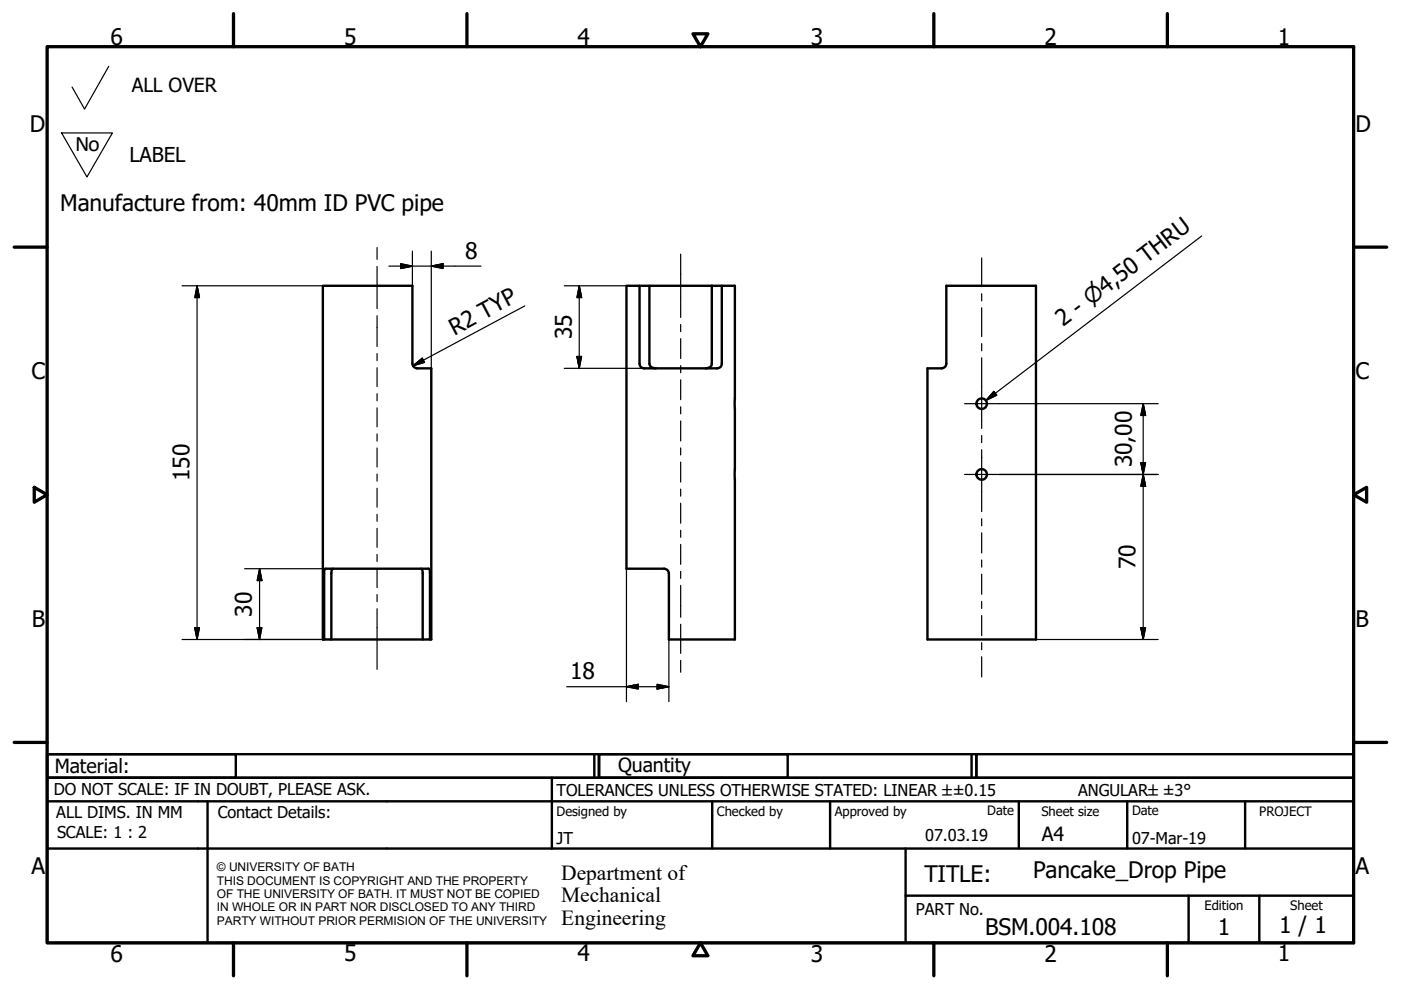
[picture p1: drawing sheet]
<svg xmlns="http://www.w3.org/2000/svg" width="297mm" height="210mm" viewBox="0 0 297 210" stroke-linecap="round" stroke-linejoin="round" font-family="sans-serif">
<!-- layer: Visible (ISO) -->
<g fill="none" stroke="#000" stroke-width=".51">
<path d="M135.6 60.6h-2.8v60h8a1.01 1.01 0 0 1 1 1v14h14v-75h-2.8M137.7 60.6h13.2M150.9 60.6h2.1v16.5l-.2 .6-.7 .4h-15.5l-.7-.3-.3-.7v-16.5h2.1v16.7a1.15 1.15 0 0 0 1.3 .8M150.9 60.6v16.7a1.21 1.21 0 0 1-1.3 .8M200.6 60.6h19v75h-23v-57.5h3l.7-.3 .3-.5zM68.7 135.6h-.2v-75h18.9l.1 16.7 .3 .5 .6 .3h3v57.5h-.2M70.3 135.6h19.3M70.6 120.6l-.3 .3v.7v14h-1.6v-14.4l.3-.6 22 .1 .2 .9v14h-1.6v-14l-.1-.7-.2-.3"/>
<circle cx="208.1" cy="85.6" r="1.13"/>
<circle cx="208.1" cy="100.6" r="1.13"/>
</g>
<!-- layer: Border (ISO) -->
<g fill="none" stroke="#000" stroke-width=".7">
<path d="M10 9.9h277v190h-277zM49.5 2.9v7M99 2.9v7M146.9 7.2h3.2l-1.6 2.7zM198 2.9v7M247.5 2.9v7M3 52.4h7M287 52.4h7M7.3 103.3l2.7 1.6-2.7 1.6zM287 104.9l2.8-1.6v3.2zM3 157.4h7M287 157.4h7"/>
<path d="M49.5 199.9v7M99 199.9v7M148.5 199.9l1.6 2.7h-3.2zM198 199.9v7M247.5 199.9v7"/>
</g>
<!-- layer: Title (ISO) -->
<g fill="none" stroke="#000" stroke-width=".51">
<path d="M10 159.9h40v5h-40zM10 159.9h117v5h-117zM126 159.9v5M127 159.9h40v5h-40zM127 159.9h80v5h-80zM206 159.9v5M207 159.9h80v5h-80zM10 169.9v-5h277v5M10 169.9h277v30h-277zM10 179.9h277M44 169.9v30M117 164.9v15"/>
<path d="M151 169.9v10M176 169.9v10M192 179.9v20M216 169.9v10M239 169.9v10M264 169.9v10M192 189.9h95M252 189.9v10M267 189.9v10"/>
</g>
<!-- layer: Sketch Geometry (ISO) -->
<path d="M23.1 14.1l-5.2 9-2.6-4.6M13.1 28.2h10.7l-5.4 9.3zM79.9 56.5v8.9M144.3 132.4v6.1" fill="none" stroke="#000" stroke-width=".25"/>
<!-- layer: Dimension (ISO) -->
<g fill="none" stroke="#000" stroke-width=".25">
<path d="M82.4 56.4h19.6M84.9 55.9l2.5 .5-2.5 .5zM87.4 53.2v7.4M91.4 56.4l2.5-.5v1zM91.4 53.2v24.9M38.6 60.6h29.9M41.8 60.6l.5 2.5h-1zM41.8 60.6v75M87.6 77.6l1.9-1.7 .5 .9zM111.3 64.9l-23.7 12.7M119.6 60.6h13.2M119.6 78.1h17"/>
<path d="M122.3 75.6h1l-.5 2.5zM122.8 60.6l.5 2.5h-1zM122.8 60.6v17.5M211.8 85.6h33.8M241.9 98.1h1l-.5 2.5zM242.4 85.6l.5 2.5h-1zM242.4 85.6v50M211.8 100.6h33.8M242.4 100.6l.5 2.5h-1zM38.6 135.6h31.3M41.3 133.1h1l-.5 2.5zM51.9 120.6h17.1"/>
<path d="M54.5 133.1h1l-.5 2.5zM55 120.6l.5 2.5h-1zM55 120.6v15M132.8 120.6v28.2M141.8 135.6v13.2M219.6 135.6h26M241.9 133.1h1l-.5 2.5zM120.1 145.6h21.7M132.8 145.6l2.5-.5v1zM139.3 145.1l2.5 .5-2.5 .5z"/>
</g>
<g fill="#000" stroke="#000" stroke-width=".25">
<path d="M84.9 56.9l2.5-.5zM84.9 55.9l2.5 .5-2.5 .5zM91.4 56.4l2.5-.5zM91.4 56.4l2.5-.5v1zM41.8 60.6l.5 2.5zM41.8 60.6l.5 2.5h-1zM87.6 77.6l1.9-1.7zM87.6 77.6l1.9-1.7 .5 .9zM122.3 75.6l.5 2.5zM122.3 75.6h1l-.5 2.5zM122.8 60.6l.5 2.5zM122.8 60.6l.5 2.5h-1z"/>
<path d="M241.9 98.1l.5 2.5zM241.9 98.1h1l-.5 2.5zM242.4 85.6l.5 2.5zM242.4 85.6l.5 2.5h-1zM242.4 100.6l.5 2.5zM242.4 100.6l.5 2.5h-1zM41.3 133.1l.5 2.5zM41.3 133.1h1l-.5 2.5zM54.5 133.1l.5 2.5zM54.5 133.1h1l-.5 2.5zM55 120.6l.5 2.5zM55 120.6l.5 2.5h-1z"/>
<path d="M241.9 133.1l.5 2.5zM241.9 133.1h1l-.5 2.5zM132.8 145.6l2.5-.5zM132.8 145.6l2.5-.5v1zM139.3 146.1l2.5-.5zM139.3 145.1l2.5 .5-2.5 .5z"/>
</g>
<!-- layer: Center Mark (ISO) -->
<path d="M204.5 85.6h7.3M204.5 100.6h7.3" fill="none" stroke="#000" stroke-width=".25"/>
<!-- layer: Centerline (ISO) -->
<g fill="none" stroke="#000" stroke-width=".25">
<path d="M79.9 52.5v2.5M144.3 53.9v13.4M208.1 54.7v6.1M79.9 66.9v6.6M79.9 75v1.5M79.9 78v4M144.3 68.8v1.5M144.3 71.8v4.2M144.3 77.5v1.5M208.1 62.3v1.5M208.1 65.3v6.1M208.1 72.9v1.5"/>
<path d="M208.1 75.9v14.9M79.9 83.5v1.5M79.9 86.5v4M79.9 92v1.5M79.9 95v4M144.3 80.5v4.2M144.3 86.2v1.5M144.3 89.3v4.2M144.3 95v1.5M144.3 98v4.2M208.1 92.3v1.5M208.1 95.3v13.2"/>
<path d="M79.9 100.5v1.5M79.9 103.5v4M79.9 109v1.5M79.9 112v4M79.9 117.6v1.5M144.3 103.7v1.5M144.3 106.7v4.2M144.3 112.4v1.5M144.3 115.4v4.2M208.1 110v1.5M208.1 113v4.2M208.1 118.7v1.5"/>
<path d="M79.9 129.1v12.8M79.9 120.6v4M79.9 126.1v1.5M144.3 121.2v1.4M144.3 124.1v6.8M208.1 121.7v4.3M208.1 127.5v1.5M208.1 130.5v4.3M208.1 136.3v1.5M208.1 139.2v4.3M144.3 140v2.5"/>
</g>
<!-- layer: Symbol (ISO) -->
<path d="M254.8 50l-45.8 34.9M210.7 83l.6 .8-2.3 1.1z" fill="none" stroke="#000" stroke-width=".25"/>
<path d="M210.7 83l-1.7 1.9zM210.7 83l.6 .8-2.3 1.1z" fill="#000" stroke="#000" stroke-width=".25"/>
<g font-size="4.8">
<text x="23.4" y="9.5">6</text>
<text x="72.9" y="9.5">5</text>
<text x="122.4" y="9.5">4</text>
<text x="171.9" y="9.5">3</text>
<text x="221.4" y="9.5">2</text>
<text x="270.9" y="9.5">1</text>
<text x="6.3" y="27.9">D</text>
<text x="287.4" y="27.9">D</text>
<text x="12.8" y="44.8">Manufacture from: 40mm ID PVC pipe</text>
<text x="98.6" y="54.8">8</text>
<text x="96.3" y="71.1" transform="rotate(-28 96.3 71.1)">R2 TYP</text>
<text x="121.2" y="72" transform="rotate(-90 121.2 72)">35</text>
<text x="225.4" y="69.4" transform="rotate(-37 225.4 69.4)">2 - ⌀4,50 THRU</text>
<text x="6.7" y="80.4">C</text>
<text x="287.4" y="80.4">C</text>
<text x="240" y="99.1" transform="rotate(-90 240 99.1)">30,00</text>
<text x="40.2" y="102" transform="rotate(-90 40.2 102)">150</text>
<text x="240.8" y="120.7" transform="rotate(-90 240.8 120.7)">70</text>
<text x="53.4" y="130.7" transform="rotate(-90 53.4 130.7)">30</text>
<text x="6.8" y="132.9">B</text>
<text x="287.4" y="132.9">B</text>
<text x="120.9" y="144">18</text>
<text x="6.7" y="185.4">A</text>
<text x="287.4" y="185.4">A</text>
<text x="196" y="187">TITLE:</text>
<text x="219.1" y="186.2">Pancake_Drop Pipe</text>
<text x="271.2" y="197.9">1 / 1</text>
<text x="23.4" y="203.9">6</text>
<text x="72.9" y="203.8">5</text>
<text x="122.4" y="203.8">4</text>
<text x="171.9" y="203.9">3</text>
<text x="208.9" y="198.2">BSM.004.108</text>
<text x="221.4" y="203.9">2</text>
<text x="258.2" y="198.2">1</text>
<text x="270.9" y="203.8">1</text>
</g>
<text font-size="4.7" x="16" y="32">No</text>
<g font-size="4.6">
<text x="119" y="186.5">Department of</text>
<text x="119" y="191.3">Mechanical</text>
<text x="119" y="196">Engineering</text>
</g>
<text font-size="4.3" x="27.4" y="34.4">LABEL</text>
<g font-size="4.1">
<text x="27.9" y="19.5">ALL OVER</text>
<text x="11.6" y="163.9">Material:</text>
<text x="131" y="163.7">Quantity</text>
<text x="220.9" y="178.4">A4</text>
</g>
<g font-size="3.5">
<text x="11.4" y="168.5">DO NOT SCALE: IF IN DOUBT, PLEASE ASK.</text>
<text x="11.9" y="173.5">ALL DIMS. IN MM</text>
<text x="46.2" y="173.5">Contact Details:</text>
<text x="118" y="168.8">TOLERANCES UNLESS OTHERWISE STATED: LINEAR ±±0.15</text>
<text x="228.6" y="168.8">ANGULAR±±3°</text>
<text x="12.1" y="177.6">SCALE: 1 : 2</text>
<text x="118" y="178.9">JT</text>
<text x="196.2" y="178.3">07.03.19</text>
<text x="240" y="178.9">07-Mar-19</text>
<text x="194.2" y="194.1">PART No.</text>
</g>
<g font-size="2.8">
<text x="118" y="173">Designed by</text>
<text x="152" y="173">Checked by</text>
<text x="177" y="173">Approved by</text>
<text x="209.3" y="172.9">Date</text>
<text x="220.8" y="173">Sheet size</text>
<text x="240" y="172.9">Date</text>
<text x="267" y="172.9">PROJECT</text>
<text x="255.4" y="193">Edition</text>
<text x="273.6" y="193">Sheet</text>
</g>
<g font-size="2.5">
<text x="46" y="184.7">© UNIVERSITY OF BATH</text>
<text x="46" y="187.6">THIS DOCUMENT IS COPYRIGHT AND THE PROPERTY</text>
<text x="46" y="190.4">OF THE UNIVERSITY OF BATH. IT MUST NOT BE COPIED</text>
<text x="46" y="193.2">IN WHOLE OR IN PART NOR DISCLOSED TO ANY THIRD</text>
<text x="46" y="196.1">PARTY WITHOUT PRIOR PERMISION OF THE UNIVERSITY</text>
</g>
</svg>
